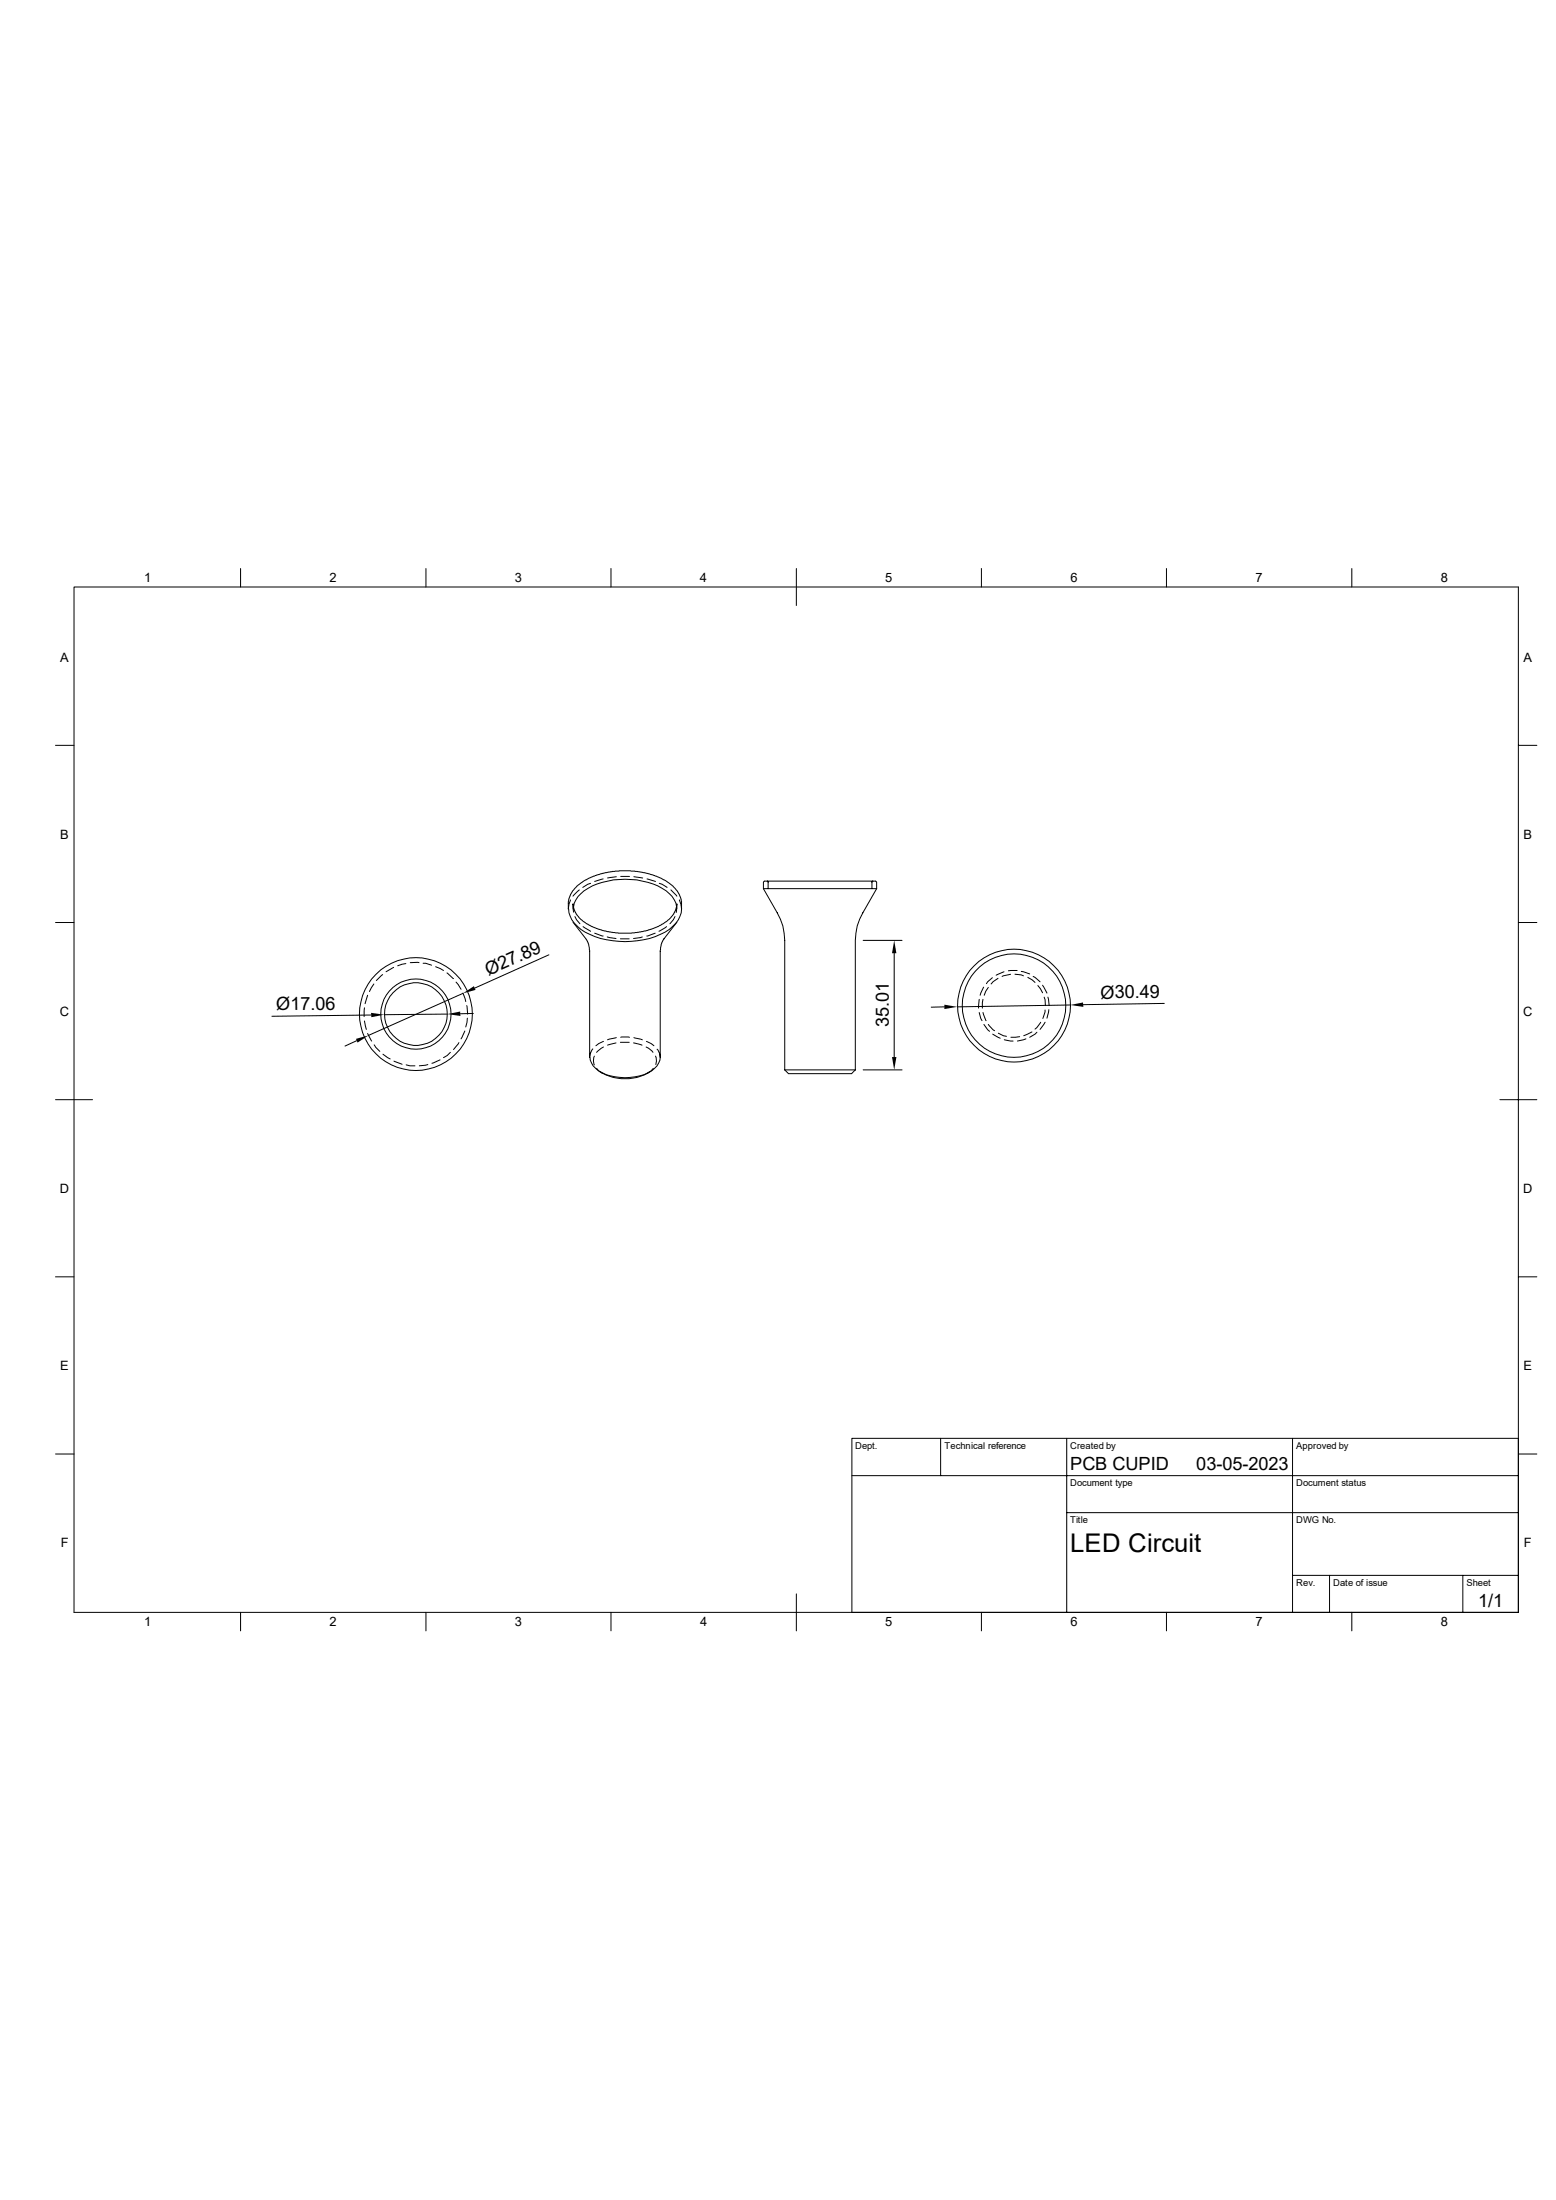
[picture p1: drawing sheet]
<svg xmlns="http://www.w3.org/2000/svg" width="210mm" height="297mm" viewBox="0 0 210 297" stroke-linecap="round" stroke-linejoin="round" font-family="sans-serif">
<g fill="none" stroke="#000" stroke-width=".13">
<path d="M10 79.2h194.9v138.5h-194.9zM32.5 76.8v2.4M57.5 76.8v2.4M82.5 76.8v2.4M107.5 76.8v4.9M132.5 76.8v2.4M157.4 76.8v2.4M182.5 76.8v2.4M7.5 100.6h2.5M79.7 119.3l-1 .5M81.4 118.7l-1.1 .3M83.2 118.4l-1.2 .1"/>
<path d="M83.8 118.3h1.2M85.6 118.4l1.1 .1M87.3 118.7l1.2 .3M89 119.3l1 .5M103 120h15.3M103 120l1.9 3.2a7.1 7.1 0 0 1 1 3.8v17.4M103 119.1v.9M103.1 119.1l.1-.1h15l.1 .1M103.5 119h.2v1M117.8 119h-.1v1M118.3 120l-1.8 3.2a7.1 7.1 0 0 0-1.1 3.8v17.4M118.3 119.1v.9"/>
<path d="M204.9 100.6h2.5M7.5 124.5h2.5M49.2 136.1l-.1 1.1M49.2 137.8l.2 1.2M49.6 134.4l-.3 1.1M49.6 139.5l.6 1M50.1 137l-13.4 .2M50.5 132.8l-.6 1.1M51.6 131.6l-.8 .8M53.1 130.6l-1 .6M54.8 130.1l-1.1 .3M55.4 130h1.2"/>
<path d="M57.1 130h.3l.9 .3M58.8 130.5l1.1 .5M60.3 131.4l.9 .7M60.4 136.9l-8.5 .1M61.6 132.6l.6 1M62.5 134.1l.4 1.1M62.5 134.1l-12.8 5.7M62.7 139.2l-.5 1.1M63 135.8l.1 1.1M63.1 137.5l-.2 1.1M63.9 136.8l-1.8 .1M74.1 128.9l-10 4.5"/>
<path d="M76.8 122.7a4.2 4.2 0 0 0 2.8 3.5 11.9 11.9 0 0 0 10.7-.7 3.6 3.6 0 0 0 1.7-2.8M77 121.5l-.3 1.2 .1-1.2 .5-1.2 .8-.8 1.4-1 1.5-.5 1.7-.4h.9h2l1.4 .2 1.3 .4 1.4 .6 1.1 .8 .7 .8 .4 .9 .1 1.4M77.3 124.5l1.9 2.4 .3 1 .1 14.8 .1-.5 .3-.6M77.3 122.1l.1 .5 .4 .8 .6 .8 .8 .6 2 .8 2.3 .4h1.7l1-.1 1.3-.3 1.3-.5 1.2-.7 .8-.8 .4-.7 .2-.9v.7M77.3 122v.7M77.4 122.4v.7M77.4 122.4a3.4 3.4 0 0 1 2-2.5 10.7 10.7 0 0 1 10.5 .4 2.93 2.93 0 0 1 1.4 2.9M77.6 123.7l.2 .5 .5 .5M78.2 120.1l-.9 .9M78.7 125.1l1 .6M80.3 126l1.1 .4M82 126.5l1.1 .2"/>
<path d="M83.7 126.7h1.2M86.7 126.5l-1.2 .2M88.4 126l-1.1 .4M90 125.1l-1.1 .6M90.6 120.1l.8 .9M91.1 123.7l-.2 .5-.5 .5M91.4 124.5l-1.9 2.4-.3 .6-.1 .8v14.4M91.7 121.5l.3 1.2M116.5 127h5.3M120.7 128.7v14M127.5 135.9l-1.8 .1M132.2 134.9l-.1 1.2"/>
<path d="M132.2 136.7l.3 1.1M132.7 134.9l-.1 1.2M132.7 136.7l.4 1.1M132.8 133.3l-.5 1.1M132.8 138.3l.8 .9M133.4 133.3l-.6 1.1M133.4 138.3l.8 .8M133.9 132l-.8 .8M134 139.6l1 .6M134.7 132.1l-.7 .4-.2 .3M134.7 139.5l.7 .3 .4 .1M135.5 131.2l-1 .5"/>
<path d="M136.4 131.5l-1.1 .3M137 131.5l.8 .1 .3 .1M137.3 131l-1.2 .1M137.6 140h-1.2M137.8 131.1l1.2 .4M138.7 132l1 .6M139.3 139.3l-1.1 .5M139.4 131.8l1 .7M140 139.4l-1 .6M140.1 133.1l.6 .9M140.5 138l-.8 .9M140.7 133l.6 1.1"/>
<path d="M140.9 134.6l.2 .4v.8M141.1 136.4l-.3 1.1M141.1 138l-.7 1M141.4 134.6l.2 1.2M141.6 136.3l-.3 1.2M144.4 135.7l-15.2 .2M157.1 135.5l-10.9 .1M204.9 124.5h2.5M7.5 148.5h5M48.1 140.5l-1.5 .7M50.5 141.1l.8 .8M51.7 142.3l1 .7"/>
<path d="M53.2 143.3l1.1 .4M54.8 143.8l.5 .1h.7M57.7 143.7l-1.1 .2M59.4 143.1l-1.1 .5M60.8 142.1l-.4 .4-.5 .3M61.9 140.8l-.7 .9M79.6 142.7a2.47 2.47 0 0 0 1.7 2.1 7.4 7.4 0 0 0 6.7-.2 2.42 2.42 0 0 0 1.1-1.9M80.2 142.6a1.42 1.42 0 0 0 0 1.2M80.5 144.2l.3 .4 .5 .3-.3-.2M81.4 144.9a6.6 6.6 0 0 0 6 0M81.4 141.4l-.9 .7M81.4 140.6l-1 .6"/>
<path d="M83.1 140.8l-1.1 .3M83.2 140.1l-1.2 .3M83.7 140.7h1.2M83.8 140h1.2M85.5 140.8l1.2 .3M85.6 140.1l1.1 .3M87.2 141.4l.3 .1 .6 .6M87.2 140.6l1.1 .6M87.7 144.7l-.3 .2M88.2 144.2l-.3 .4-.5 .3M88.5 142.6l.1 .7-.1 .4M88.7 141.6l.3 .6 .1 .5"/>
<path d="M105.9 144.4h9.5M105.9 144.4l.5 .5h8.5l.5-.5M116.5 144.4h5.3M135.6 140.4l1.1 .1M138.5 140.3l-1.2 .2M202.4 148.5h5M7.5 172.4h2.5M204.9 172.4h2.5M7.5 196.3h2.5M115 199.2h89.9M127 194.2v5M144 194.2v23.5"/>
<path d="M174.5 194.2v23.5M204.9 196.3h2.5M204.9 194.2h-89.9v23.5M32.5 217.7v2.5M57.5 217.7v2.5M82.5 217.7v2.5M107.5 215.2v5M132.5 217.7v2.5M144 204.2h60.9M157.4 217.7v2.5M174.5 212.7h30.4M179.5 212.7v5"/>
<path d="M182.5 217.7v2.5M197.4 212.7v5"/>
<circle cx="56.1" cy="136.9" r="4.2"/>
<circle cx="56.1" cy="136.9" r="4.7"/>
<circle cx="56.1" cy="136.9" r="7.6"/>
<circle cx="136.9" cy="135.8" r="7"/>
<circle cx="136.9" cy="135.8" r="7.6"/>
</g>
<path d="M50.1 136.7l1.8 .3-1.8 .3zM60.4 136.9l1.7-.3v.6zM62.5 134.1l1.5-1 .2 .5zM120.7 127l.3 1.7h-.6zM127.5 135.6l1.7 .3-1.7 .3zM144.4 135.7l1.8-.4v.6zM48 140.3l1.7-.5-1.4 1zM120.4 142.7h.6l-.3 1.7z" fill="#000"/>
<text font-size="3.5" x="144.4" y="209.5">LED Circuit</text>
<g font-size="2.5">
<text x="65.9" y="131.7" transform="rotate(-24 65.9 131.7)">Ø27.89</text>
<text x="37.3" y="136.4" transform="rotate(-1 37.3 136.4)">Ø17.06</text>
<text x="148.5" y="134.8" transform="rotate(-1 148.5 134.8)">Ø30.49</text>
<text x="120" y="138.6" transform="rotate(-90 120 138.6)">35.01</text>
<text x="144.4" y="198.5">PCB CUPID</text>
<text x="161.5" y="198.5">03-05-2023</text>
<text x="199.5" y="217">1/1</text>
</g>
<g font-size="1.7">
<text x="19.5" y="78.6">1</text>
<text x="44.5" y="78.6">2</text>
<text x="69.5" y="78.6">3</text>
<text x="94.5" y="78.6">4</text>
<text x="119.5" y="78.6">5</text>
<text x="144.5" y="78.6">6</text>
<text x="169.5" y="78.6">7</text>
<text x="194.5" y="78.6">8</text>
<text x="8.1" y="89.3">A</text>
<text x="205.6" y="89.3">A</text>
<text x="8.1" y="113.2">B</text>
<text x="205.6" y="113.2">B</text>
<text x="8.1" y="137.1">C</text>
<text x="205.6" y="137.1">C</text>
<text x="8.1" y="161">D</text>
<text x="205.6" y="161">D</text>
<text x="8.1" y="185">E</text>
<text x="205.6" y="185">E</text>
<text x="8.2" y="208.9">F</text>
<text x="205.7" y="208.9">F</text>
<text x="19.5" y="219.6">1</text>
<text x="44.5" y="219.6">2</text>
<text x="69.5" y="219.5">3</text>
<text x="94.5" y="219.6">4</text>
<text x="119.5" y="219.5">5</text>
<text x="144.5" y="219.6">6</text>
<text x="169.5" y="219.6">7</text>
<text x="194.5" y="219.6">8</text>
</g>
<g font-size="1.3">
<text x="115.4" y="195.6">Dept.</text>
<text x="127.5" y="195.6">Technical reference</text>
<text x="144.4" y="195.6">Created by</text>
<text x="175" y="195.6">Approved by</text>
<text x="144.4" y="200.6">Document type</text>
<text x="175" y="200.6">Document status</text>
<text x="144.4" y="205.6">Title</text>
<text x="175" y="205.6">DWG No.</text>
<text x="175" y="214.1">Rev.</text>
<text x="180" y="214.1">Date of issue</text>
<text x="198" y="214.1">Sheet</text>
</g>
</svg>
